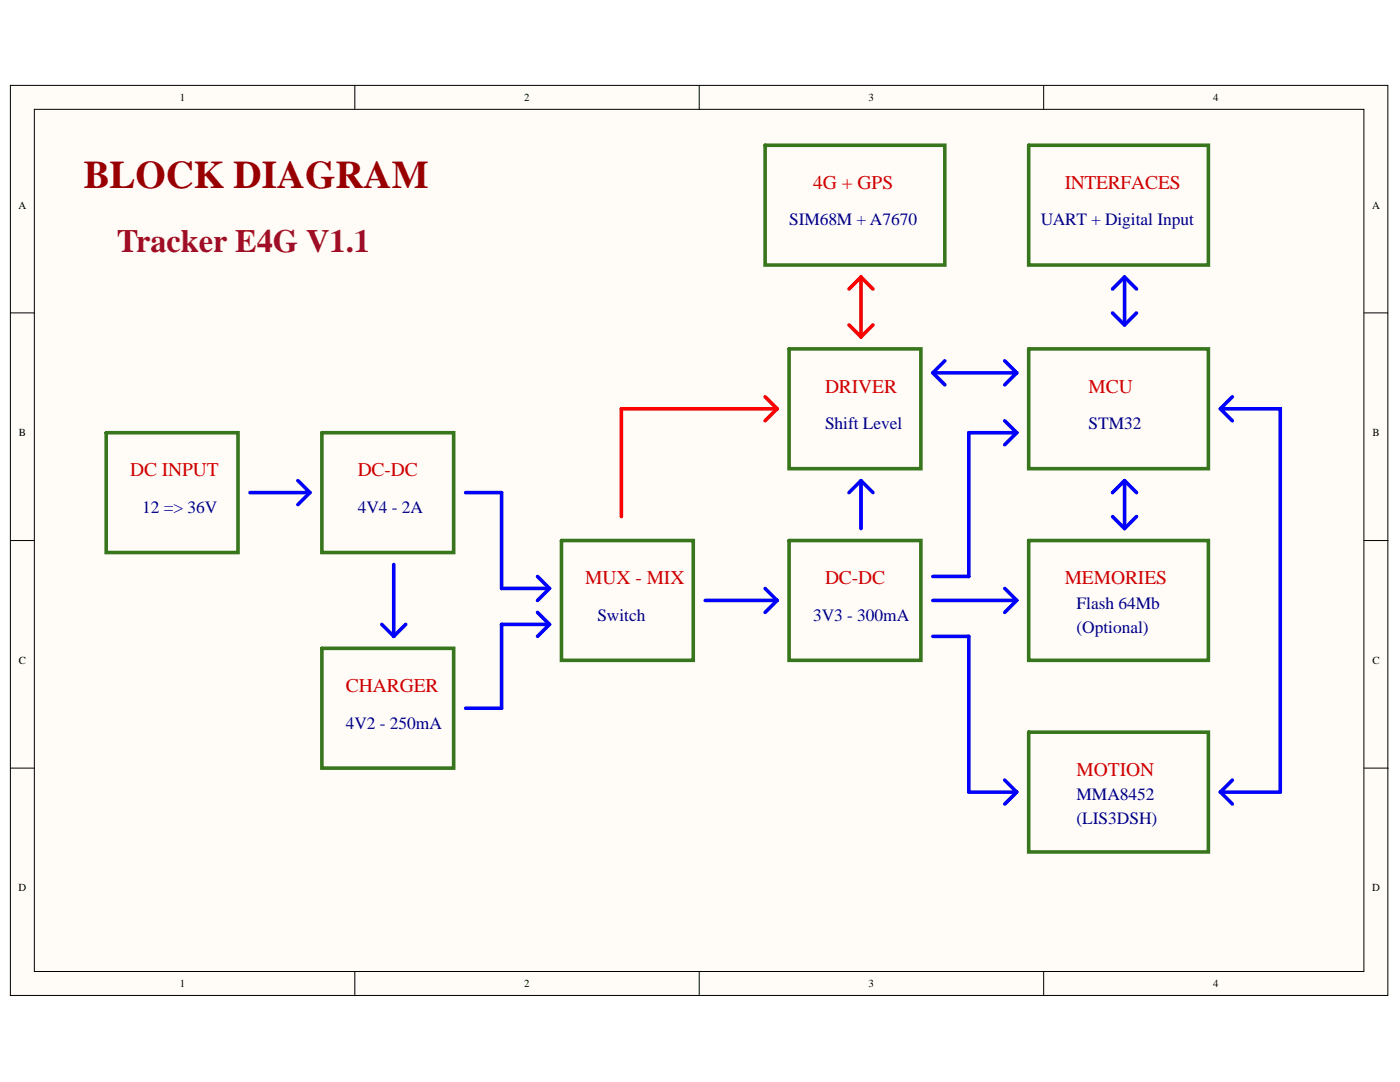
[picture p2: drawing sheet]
<svg xmlns="http://www.w3.org/2000/svg" width="279mm" height="216mm" viewBox="0 0 279 216" stroke-linecap="round" stroke-linejoin="round" font-family="sans-serif">
<g fill="#fffcf8" stroke="#000" stroke-width=".2">
<path d="M2.1 17h274.9v181.6h-274.9z"/>
<path d="M6.9 21.8h265.3v172.1h-265.3z"/>
</g>
<path d="M70.8 17v4.8M139.5 17v4.8M208.3 17v4.8M2.1 62.4h4.8M272.2 62.4h4.8M2.1 107.9h4.8M272.2 107.9h4.8M2.1 153.3h4.8M272.2 153.3h4.8M70.8 193.9v4.8M139.5 193.9v4.8M208.3 193.9v4.8" fill="none" stroke="#000" stroke-width=".2"/>
<path d="M152.7 29h35.9v23.9h-35.9zM205.3 29h35.9v23.9h-35.9zM157.5 69.6h26.3v23.9h-26.3zM205.3 69.6h35.9v23.9h-35.9zM21.2 86.3h26.3v23.9h-26.3zM64.2 86.3h26.3v23.9h-26.3zM112.1 107.9h26.3v23.9h-26.3zM157.5 107.9h26.3v23.9h-26.3zM205.3 107.9h35.9v23.9h-35.9zM64.2 129.4h26.3v23.9h-26.3zM205.3 146.1h35.9v23.9h-35.9z" fill="none" stroke="#38761d" stroke-width=".72"/>
<g fill="none" stroke="#00f" stroke-width=".72">
<path d="M224.4 55.3v9.5M224.4 55.3l-2.4 2.4M224.4 55.3l2.4 2.4M186.2 74.4h16.7M186.2 74.4l2.4 2.4M188.6 72l-2.4 2.4M200.5 72l2.4 2.4M202.9 74.4l-2.4 2.4M222 62.4l2.4 2.4M226.8 62.4l-2.4 2.4M245.9 79.2l-2.3 2.4M49.9 98.3h11.9"/>
<path d="M59.5 95.9l2.3 2.4M61.8 98.3l-2.3 2.4M92.9 98.3h7.2v19.1h9.6M171.8 95.9v9.6M171.8 95.9l-2.4 2.4M171.8 95.9l2.4 2.4M200.5 84l2.4 2.3M202.9 86.3h-9.6v28.7h-7.1M202.9 86.3l-2.4 2.4M224.4 95.9v9.6M224.4 95.9l-2.4 2.4M224.4 95.9l2.4 2.4"/>
<path d="M243.6 81.6h11.9v76.4h-11.9M243.6 81.6l2.3 2.4M78.6 112.6v14.4M107.3 115l2.4 2.4M109.7 117.4l-2.4 2.4M140.7 119.8h14.4M152.7 117.4l2.4 2.4M155.1 119.8l-2.4 2.4M186.2 119.8h16.7M200.5 117.4l2.4 2.4M202.9 119.8l-2.4 2.4M222 103.1l2.4 2.4"/>
<path d="M226.8 103.1l-2.4 2.4M76.2 124.6l2.4 2.4M81 124.6l-2.4 2.4M107.3 122.2l2.4 2.4M109.7 124.6h-9.6v16.7h-7.2M109.7 124.6l-2.4 2.4M186.2 127h7.1v31h9.6M200.5 155.7l2.4 2.3M202.9 158l-2.4 2.4M243.6 158l2.3 2.4M245.9 155.7l-2.3 2.3"/>
</g>
<path d="M171.8 55.3v11.9M171.8 55.3l-2.4 2.4M171.8 55.3l2.4 2.4M152.7 79.2l2.4 2.4M169.4 64.8l2.4 2.4M174.2 64.8l-2.4 2.4M155.1 81.6h-31.1v21.5M155.1 81.6l-2.4 2.4" fill="none" stroke="#f00" stroke-width=".72"/>
<text font-size="7.8" fill="#980000" x="16.7" y="37.6">BLOCK DIAGRAM</text>
<text font-size="6.5" fill="#9e0e29" x="23.3" y="50.3">Tracker E4G V1.1</text>
<g font-size="3.9" fill="#c00">
<text x="162.3" y="37.7">4G + GPS</text>
<text x="212.5" y="37.7">INTERFACES</text>
<text x="164.6" y="78.4">DRIVER</text>
<text x="217.3" y="78.4">MCU</text>
<text x="26" y="95.1">DC INPUT</text>
<text x="71.4" y="95.1">DC-DC</text>
<text x="116.8" y="116.6">MUX - MIX</text>
<text x="164.6" y="116.6">DC-DC</text>
<text x="212.5" y="116.6">MEMORIES</text>
<text x="69" y="138.1">CHARGER</text>
<text x="214.8" y="154.8">MOTION</text>
</g>
<g font-size="3.5" fill="#000080">
<text x="157.5" y="45">SIM68M + A7670</text>
<text x="207.7" y="45">UART + Digital Input</text>
<text x="164.6" y="85.6">Shift Level</text>
<text x="217.3" y="85.6">STM32</text>
<text x="28.4" y="102.3">12 =&gt; 36V</text>
<text x="71.4" y="102.3">4V4 - 2A</text>
<text x="119.2" y="123.8">Switch</text>
<text x="162.3" y="123.8">3V3 - 300mA</text>
<text x="214.8" y="121.4">Flash 64Mb</text>
<text x="214.8" y="126.2">(Optional)</text>
<text x="69" y="145.4">4V2 - 250mA</text>
<text x="214.8" y="159.7">MMA8452</text>
<text x="214.8" y="164.5">(LIS3DSH)</text>
</g>
<g font-size="2.2">
<text x="35.9" y="20.2">1</text>
<text x="104.6" y="20.2">2</text>
<text x="173.4" y="20.2">3</text>
<text x="242.1" y="20.2">4</text>
<text x="3.7" y="41.7">A</text>
<text x="273.8" y="41.7">A</text>
<text x="3.8" y="87.1">B</text>
<text x="273.9" y="87.1">B</text>
<text x="3.8" y="132.5">C</text>
<text x="273.9" y="132.5">C</text>
<text x="3.7" y="177.9">D</text>
<text x="273.8" y="177.9">D</text>
<text x="35.9" y="197">1</text>
<text x="104.6" y="197">2</text>
<text x="173.4" y="197">3</text>
<text x="242.1" y="197">4</text>
</g>
</svg>
